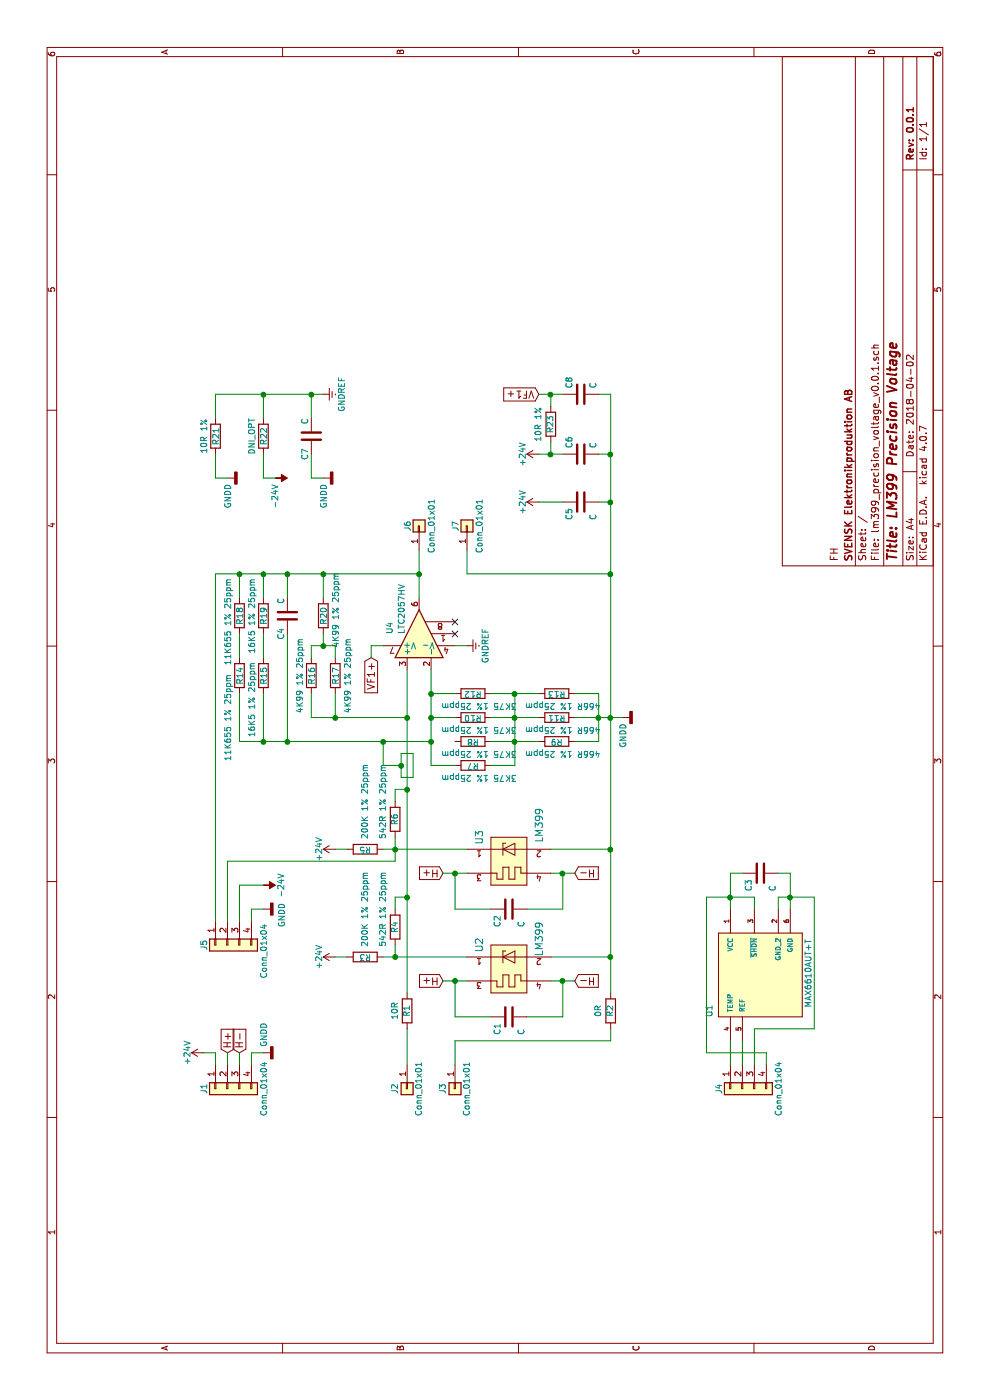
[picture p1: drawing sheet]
EESchema Schematic File Version 2
LIBS:lm399_precision_voltage_v0.0.1
LIBS:buttons_fh
LIBS:conn_fh
LIBS:device_fh
LIBS:display_fh
LIBS:driver_fh
LIBS:interface_fh
LIBS:linear_fh
LIBS:microchip_fh
LIBS:motor_fh
LIBS:opto_fh
LIBS:power_fh
LIBS:regul_fh
LIBS:texas_fh
LIBS:transistor_fh
LIBS:power
LIBS:device
LIBS:switches
LIBS:relays
LIBS:motors
LIBS:transistors
LIBS:conn
LIBS:linear
LIBS:regul
LIBS:74xx
LIBS:cmos4000
LIBS:adc-dac
LIBS:memory
LIBS:xilinx
LIBS:microcontrollers
LIBS:dsp
LIBS:microchip
LIBS:analog_switches
LIBS:motorola
LIBS:texas
LIBS:intel
LIBS:audio
LIBS:interface
LIBS:digital-audio
LIBS:philips
LIBS:display
LIBS:cypress
LIBS:siliconi
LIBS:opto
LIBS:atmel
LIBS:contrib
LIBS:valves
LIBS:lm399_precision_voltage_v0.0.1-cache
EELAYER 25 0
EELAYER END
$Descr A4 11693 8268
encoding utf-8
Sheet 1 1
Title "LM399 Precision Voltage"
Date "2018-04-02"
Rev "0.0.1"
Comp "SVENSK Elektronikproduktion AB"
Comment1 "FH"
Comment2 ""
Comment3 ""
Comment4 ""
$EndDescr
$Comp
L Conn_01x04 J1
U 1 1
P 2600 1900
F 0 "J1" H 2600 2100 50  0000 C CNN
F 1 "Conn_01x04" H 2600 1600 50  0000 C CNN
F 2 "" H 2600 1900 50  0001 C CNN
F 3 "" H 2600 1900 50  0001 C CNN
	1    2600 1900
	-1   0    0    -1  
$EndComp
$Comp
L Conn_01x04 J5
U 1 1
P 3800 1900
F 0 "J5" H 3800 2100 50  0000 C CNN
F 1 "Conn_01x04" H 3850 1600 50  0000 C CNN
F 2 "" H 3800 1900 50  0001 C CNN
F 3 "" H 3800 1900 50  0001 C CNN
	1    3800 1900
	-1   0    0    -1  
$EndComp
$Comp
L Conn_01x04 J4
U 1 1
P 2600 6200
F 0 "J4" H 2600 6400 50  0000 C CNN
F 1 "Conn_01x04" H 2600 5900 50  0000 C CNN
F 2 "" H 2600 6200 50  0001 C CNN
F 3 "" H 2600 6200 50  0001 C CNN
	1    2600 6200
	-1   0    0    -1  
$EndComp
$Comp
L MAX6610AUT+T U1
U 1 1
P 3550 6200
F 0 "U1" H 3800 6450 50  0000 L BNN
F 1 "MAX6610AUT+T" H 3250 5625 50  0000 L BNN
F 2 "SOT95P280X145-6N" H 3550 6200 50  0001 L BNN
F 3 "" H 3550 6200 50  0001 L BNN
F 4 "MAX6610AUT-T" H 3550 6200 50  0001 L BNN "MPN"
F 5 "Maxim Integrated" H 3550 6200 50  0001 L BNN "Manufacturer"
F 6 "MAX6610AUT+TCT-ND " H 3550 6200 50  0001 L BNN "Digikey"
F 7 "Temp Sensor Analog(Voltage) 6-Pin SOT-23 T/R" H 3550 6200 60  0001 C CNN "Description"
	1    3550 6200
	-1   0    0    -1  
$EndComp
$Comp
L C C3
U 1 1
P 4400 6350
F 0 "C3" H 4250 6450 50  0000 L CNN
F 1 "C" H 4250 6250 50  0000 L CNN
F 2 "" H 4438 6200 50  0001 C CNN
F 3 "" H 4400 6350 50  0001 C CNN
	1    4400 6350
	1    0    0    -1  
$EndComp
$Comp
L C C5
U 1 1
P 7500 4850
F 0 "C5" H 7350 4950 50  0000 L CNN
F 1 "C" H 7350 4750 50  0000 L CNN
F 2 "" H 7538 4700 50  0001 C CNN
F 3 "" H 7500 4850 50  0001 C CNN
	1    7500 4850
	1    0    0    -1  
$EndComp
$Comp
L +24V #PWR01
U 1 1
P 7500 4500
F 0 "#PWR01" H 7500 4350 50  0001 C CNN
F 1 "+24V" H 7500 4640 50  0000 C CNN
F 2 "" H 7500 4500 50  0001 C CNN
F 3 "" H 7500 4500 50  0001 C CNN
	1    7500 4500
	1    0    0    -1  
$EndComp
$Comp
L Conn_01x01 J6
U 1 1
P 7300 3500
F 0 "J6" H 7300 3600 50  0000 C CNN
F 1 "Conn_01x01" H 7300 3400 50  0000 C CNN
F 2 "" H 7300 3500 50  0001 C CNN
F 3 "" H 7300 3500 50  0001 C CNN
	1    7300 3500
	1    0    0    -1  
$EndComp
$Comp
L Conn_01x01 J7
U 1 1
P 7300 3900
F 0 "J7" H 7300 4000 50  0000 C CNN
F 1 "Conn_01x01" H 7300 3800 50  0000 C CNN
F 2 "" H 7300 3900 50  0001 C CNN
F 3 "" H 7300 3900 50  0001 C CNN
	1    7300 3900
	1    0    0    -1  
$EndComp
$Comp
L OP07 U4
U 1 1
P 6400 3500
F 0 "U4" H 6400 3750 50  0000 L CNN
F 1 "LTC2057HV" H 6400 3650 50  0000 L CNN
F 2 "Housings_SOIC:SOIC-8_3.9x4.9mm_Pitch1.27mm" H 6450 3550 50  0001 C CNN
F 3 "http://www.analog.com/media/en/technical-documentation/data-sheets/2057f.pdf" H 6450 3650 50  0001 C CNN
F 4 " LTC2057HVIS8#PBF" H 6400 3500 60  0001 C CNN "MPN"
F 5 "Linear Technology/Analog Devices" H 6400 3500 60  0001 C CNN "Manufacturer"
F 6 " LTC2057HVIS8#PBF-ND " H 6400 3500 60  0001 C CNN "Digikey"
F 7 "Zero-Drift Amplifier 1 Circuit Rail-to-Rail 8-SOIC " H 6400 3500 60  0001 C CNN "Description"
	1    6400 3500
	1    0    0    -1  
$EndComp
$Comp
L R R20
U 1 1
P 6550 2700
F 0 "R20" V 6550 2700 50  0000 C CNN
F 1 "4K99 1% 25ppm" V 6650 2750 50  0000 C CNN
F 2 "" V 6480 2700 50  0001 C CNN
F 3 "" H 6550 2700 50  0001 C CNN
	1    6550 2700
	0    1    1    0   
$EndComp
Text GLabel 6200 3100 0    60   Input ~ 0
VF1+
$Comp
L GNDREF #PWR02
U 1 1
P 6300 3900
F 0 "#PWR02" H 6300 3650 50  0001 C CNN
F 1 "GNDREF" H 6300 3750 50  0000 C CNN
F 2 "" H 6300 3900 50  0001 C CNN
F 3 "" H 6300 3900 50  0001 C CNN
	1    6300 3900
	1    0    0    -1  
$EndComp
NoConn ~ 6400 3800
NoConn ~ 6500 3800
$Comp
L R R16
U 1 1
P 6050 2600
F 0 "R16" V 6050 2600 50  0000 C CNN
F 1 "4K99 1% 25ppm" V 5950 2600 50  0000 C CNN
F 2 "" V 5980 2600 50  0001 C CNN
F 3 "" H 6050 2600 50  0001 C CNN
	1    6050 2600
	0    1    1    0   
$EndComp
$Comp
L R R17
U 1 1
P 6050 2800
F 0 "R17" V 6050 2800 50  0000 C CNN
F 1 "4K99 1% 25ppm" V 6150 2800 50  0000 C CNN
F 2 "" V 5980 2800 50  0001 C CNN
F 3 "" H 6050 2800 50  0001 C CNN
	1    6050 2800
	0    1    1    0   
$EndComp
$Comp
L C C4
U 1 1
P 6550 2400
F 0 "C4" V 6600 2500 50  0000 L CNN
F 1 "C" V 6600 2250 50  0000 L CNN
F 2 "" H 6588 2250 50  0001 C CNN
F 3 "" H 6550 2400 50  0001 C CNN
	1    6550 2400
	0    -1   -1   0   
$EndComp
$Comp
L R R15
U 1 1
P 6050 2200
F 0 "R15" V 6050 2200 50  0000 C CNN
F 1 "16K5 1% 25ppm" V 5950 2000 50  0000 C CNN
F 2 "" V 5980 2200 50  0001 C CNN
F 3 "" H 6050 2200 50  0001 C CNN
	1    6050 2200
	0    1    1    0   
$EndComp
$Comp
L R R19
U 1 1
P 6550 2200
F 0 "R19" V 6550 2200 50  0000 C CNN
F 1 "16K5 1% 25ppm" V 6450 2200 50  0000 C CNN
F 2 "" V 6480 2200 50  0001 C CNN
F 3 "" H 6550 2200 50  0001 C CNN
	1    6550 2200
	0    1    1    0   
$EndComp
$Comp
L R R18
U 1 1
P 6550 2000
F 0 "R18" V 6550 2000 50  0000 C CNN
F 1 "11K655 1% 25ppm" V 6450 1950 50  0000 C CNN
F 2 "" V 6480 2000 50  0001 C CNN
F 3 "" H 6550 2000 50  0001 C CNN
	1    6550 2000
	0    1    1    0   
$EndComp
$Comp
L R R14
U 1 1
P 6050 2000
F 0 "R14" V 6050 2000 50  0000 C CNN
F 1 "11K655 1% 25ppm" V 5950 1650 50  0000 C CNN
F 2 "" V 5980 2000 50  0001 C CNN
F 3 "" H 6050 2000 50  0001 C CNN
	1    6050 2000
	0    1    1    0   
$EndComp
$Comp
L R R8
U 1 1
P 5500 3950
F 0 "R8" V 5500 3950 50  0000 C CNN
F 1 "3K75 1% 25ppm" V 5600 4000 50  0000 C CNN
F 2 "" V 5430 3950 50  0001 C CNN
F 3 "" H 5500 3950 50  0001 C CNN
	1    5500 3950
	-1   0    0    1   
$EndComp
$Comp
L R R10
U 1 1
P 5700 3950
F 0 "R10" V 5700 3950 50  0000 C CNN
F 1 "3K75 1% 25ppm" V 5800 4000 50  0000 C CNN
F 2 "" V 5630 3950 50  0001 C CNN
F 3 "" H 5700 3950 50  0001 C CNN
	1    5700 3950
	-1   0    0    1   
$EndComp
$Comp
L R R12
U 1 1
P 5900 3950
F 0 "R12" V 5900 3950 50  0000 C CNN
F 1 "3K75 1% 25ppm" V 6000 4000 50  0000 C CNN
F 2 "" V 5830 3950 50  0001 C CNN
F 3 "" H 5900 3950 50  0001 C CNN
	1    5900 3950
	-1   0    0    1   
$EndComp
$Comp
L R R7
U 1 1
P 5300 3950
F 0 "R7" V 5300 3950 50  0000 C CNN
F 1 "3K75 1% 25ppm" V 5400 4000 50  0000 C CNN
F 2 "" V 5230 3950 50  0001 C CNN
F 3 "" H 5300 3950 50  0001 C CNN
	1    5300 3950
	-1   0    0    1   
$EndComp
$Comp
L R R9
U 1 1
P 5500 4650
F 0 "R9" V 5500 4650 50  0000 C CNN
F 1 "466R 1% 25ppm" V 5600 4700 50  0000 C CNN
F 2 "" V 5430 4650 50  0001 C CNN
F 3 "" H 5500 4650 50  0001 C CNN
	1    5500 4650
	-1   0    0    1   
$EndComp
$Comp
L R R11
U 1 1
P 5700 4650
F 0 "R11" V 5700 4650 50  0000 C CNN
F 1 "466R 1% 25ppm" V 5800 4700 50  0000 C CNN
F 2 "" V 5630 4650 50  0001 C CNN
F 3 "" H 5700 4650 50  0001 C CNN
	1    5700 4650
	-1   0    0    1   
$EndComp
$Comp
L R R13
U 1 1
P 5900 4650
F 0 "R13" V 5900 4650 50  0000 C CNN
F 1 "466R 1% 25ppm" V 6000 4700 50  0000 C CNN
F 2 "" V 5830 4650 50  0001 C CNN
F 3 "" H 5900 4650 50  0001 C CNN
	1    5900 4650
	-1   0    0    1   
$EndComp
$Comp
L R R21
U 1 1
P 8050 1800
F 0 "R21" V 8050 1800 50  0000 C CNN
F 1 "10R 1%" V 7950 1800 50  0000 C CNN
F 2 "Resistors_SMD:R_1206" V 7980 1800 50  0001 C CNN
F 3 "" H 8050 1800 50  0001 C CNN
	1    8050 1800
	0    1    1    0   
$EndComp
$Comp
L R R22
U 1 1
P 8050 2200
F 0 "R22" V 8050 2200 50  0000 C CNN
F 1 "DNI_OPT" V 7950 2200 50  0000 C CNN
F 2 "Resistors_SMD:R_1206" V 7980 2200 50  0001 C CNN
F 3 "" H 8050 2200 50  0001 C CNN
	1    8050 2200
	0    1    1    0   
$EndComp
$Comp
L C C7
U 1 1
P 8050 2600
F 0 "C7" V 8100 2700 50  0000 L CNN
F 1 "C" V 8100 2450 50  0000 L CNN
F 2 "" H 8088 2450 50  0001 C CNN
F 3 "" H 8050 2600 50  0001 C CNN
	1    8050 2600
	0    -1   -1   0   
$EndComp
$Comp
L GNDREF #PWR03
U 1 1
P 8400 2700
F 0 "#PWR03" H 8400 2450 50  0001 C CNN
F 1 "GNDREF" H 8400 2550 50  0000 C CNN
F 2 "" H 8400 2700 50  0001 C CNN
F 3 "" H 8400 2700 50  0001 C CNN
	1    8400 2700
	1    0    0    -1  
$EndComp
$Comp
L GNDD #PWR04
U 1 1
P 7700 2700
F 0 "#PWR04" H 7700 2450 50  0001 C CNN
F 1 "GNDD" H 7550 2700 50  0000 C CNN
F 2 "" H 7700 2700 50  0001 C CNN
F 3 "" H 7700 2700 50  0001 C CNN
	1    7700 2700
	1    0    0    -1  
$EndComp
$Comp
L -24V #PWR11
U 1 1
P 7700 2300
F 0 "#PWR11" H 7700 2400 50  0001 C CNN
F 1 "-24V" H 7850 2300 50  0000 C CNN
F 2 "" H 7700 2300 50  0001 C CNN
F 3 "" H 7700 2300 50  0001 C CNN
	1    7700 2300
	-1   0    0    1   
$EndComp
$Comp
L GNDD #PWR05
U 1 1
P 7700 1900
F 0 "#PWR05" H 7700 1650 50  0001 C CNN
F 1 "GNDD" H 7550 1900 50  0000 C CNN
F 2 "" H 7700 1900 50  0001 C CNN
F 3 "" H 7700 1900 50  0001 C CNN
	1    7700 1900
	1    0    0    -1  
$EndComp
Text GLabel 8400 4500 1    60   Input ~ 0
VF1+
$Comp
L +24V #PWR06
U 1 1
P 7900 4500
F 0 "#PWR06" H 7900 4350 50  0001 C CNN
F 1 "+24V" H 7900 4640 50  0000 C CNN
F 2 "" H 7900 4500 50  0001 C CNN
F 3 "" H 7900 4500 50  0001 C CNN
	1    7900 4500
	1    0    0    -1  
$EndComp
$Comp
L R R23
U 1 1
P 8150 4600
F 0 "R23" V 8150 4600 50  0000 C CNN
F 1 "10R 1%" V 8250 4600 50  0000 C CNN
F 2 "" V 8080 4600 50  0001 C CNN
F 3 "" H 8150 4600 50  0001 C CNN
	1    8150 4600
	0    -1   -1   0   
$EndComp
$Comp
L C C6
U 1 1
P 7900 4850
F 0 "C6" H 7950 4950 50  0000 L CNN
F 1 "C" H 7950 4750 50  0000 L CNN
F 2 "" H 7938 4700 50  0001 C CNN
F 3 "" H 7900 4850 50  0001 C CNN
	1    7900 4850
	1    0    0    -1  
$EndComp
$Comp
L C C8
U 1 1
P 8400 4850
F 0 "C8" H 8450 4950 50  0000 L CNN
F 1 "C" H 8450 4750 50  0000 L CNN
F 2 "" H 8438 4700 50  0001 C CNN
F 3 "" H 8400 4850 50  0001 C CNN
	1    8400 4850
	1    0    0    -1  
$EndComp
$Comp
L GNDD #PWR07
U 1 1
P 5700 5200
F 0 "#PWR07" H 5700 4950 50  0001 C CNN
F 1 "GNDD" H 5550 5200 50  0000 C CNN
F 2 "" H 5700 5200 50  0001 C CNN
F 3 "" H 5700 5200 50  0001 C CNN
	1    5700 5200
	1    0    0    -1  
$EndComp
$Comp
L R R2
U 1 1
P 3250 5100
F 0 "R2" V 3250 5100 50  0000 C CNN
F 1 "0R" V 3350 5100 50  0000 C CNN
F 2 "" V 3180 5100 50  0001 C CNN
F 3 "" H 3250 5100 50  0001 C CNN
	1    3250 5100
	0    -1   -1   0   
$EndComp
$Comp
L R R6
U 1 1
P 4850 3300
F 0 "R6" V 4850 3300 50  0000 C CNN
F 1 "542R 1% 25ppm" V 4950 3150 50  0000 C CNN
F 2 "" V 4780 3300 50  0001 C CNN
F 3 "" H 4850 3300 50  0001 C CNN
	1    4850 3300
	0    -1   -1   0   
$EndComp
$Comp
L GNDD #PWR08
U 1 1
P 4100 2200
F 0 "#PWR08" H 4100 1950 50  0001 C CNN
F 1 "GNDD" H 4050 2050 50  0000 C CNN
F 2 "" H 4100 2200 50  0001 C CNN
F 3 "" H 4100 2200 50  0001 C CNN
	1    4100 2200
	1    0    0    -1  
$EndComp
$Comp
L -24V #PWR5
U 1 1
P 4300 2200
F 0 "#PWR5" H 4300 2300 50  0001 C CNN
F 1 "-24V" H 4300 2350 50  0000 C CNN
F 2 "" H 4300 2200 50  0001 C CNN
F 3 "" H 4300 2200 50  0001 C CNN
	1    4300 2200
	-1   0    0    1   
$EndComp
Wire Wire Line
	4400 6100 4100 6100
Wire Wire Line
	4200 5900 4200 6300
Wire Wire Line
	4200 6300 4100 6300
Connection ~ 4200 6100
Wire Wire Line
	4100 6500 4200 6500
Wire Wire Line
	4100 6600 4400 6600
Connection ~ 4200 6600
Wire Wire Line
	3000 6100 2800 6100
Wire Wire Line
	3000 6200 2800 6200
Wire Wire Line
	2800 6300 3100 6300
Wire Wire Line
	3100 6300 3100 6800
Wire Wire Line
	3100 6800 4200 6800
Wire Wire Line
	2800 6400 2900 6400
Wire Wire Line
	2900 6400 2900 5900
Wire Wire Line
	2900 5900 4200 5900
Wire Wire Line
	4400 6600 4400 6500
Wire Wire Line
	4400 6100 4400 6200
Wire Wire Line
	7500 4500 7500 4700
Wire Wire Line
	6200 3100 6300 3100
Wire Wire Line
	6300 3100 6300 3200
Wire Wire Line
	6300 3800 6300 3900
Wire Wire Line
	6700 3500 7100 3500
Wire Wire Line
	5700 2600 5700 3400
Wire Wire Line
	6900 2700 6700 2700
Wire Wire Line
	6400 2700 6300 2700
Wire Wire Line
	6300 2600 6300 2800
Wire Wire Line
	6300 2800 6200 2800
Wire Wire Line
	6200 2600 6300 2600
Connection ~ 6300 2700
Wire Wire Line
	5900 2600 5700 2600
Wire Wire Line
	5900 2800 5700 2800
Connection ~ 5700 2800
Wire Wire Line
	6900 2400 6700 2400
Connection ~ 6900 2700
Wire Wire Line
	6400 2400 5500 2400
Connection ~ 6900 2400
Connection ~ 5500 2400
Connection ~ 6900 3500
Wire Wire Line
	7100 3900 6900 3900
Wire Wire Line
	6900 3900 6900 5100
Connection ~ 5900 3600
Wire Wire Line
	5700 3600 5700 3800
Connection ~ 5700 3600
Wire Wire Line
	5300 3600 5300 3800
Connection ~ 5500 3600
Wire Wire Line
	5900 4100 5900 4500
Wire Wire Line
	5900 4300 5300 4300
Wire Wire Line
	5300 4300 5300 4100
Wire Wire Line
	5500 4100 5500 4500
Connection ~ 5500 4300
Wire Wire Line
	5700 4100 5700 4500
Connection ~ 5700 4300
Connection ~ 5900 4300
Wire Wire Line
	5900 4800 5900 5000
Wire Wire Line
	5900 5000 5500 5000
Wire Wire Line
	5500 5000 5500 4800
Connection ~ 5700 5000
Connection ~ 5700 3400
Wire Wire Line
	5500 3200 5300 3200
Wire Wire Line
	5300 3200 5300 3350
Connection ~ 5300 3350
Connection ~ 5500 3200
Wire Wire Line
	7700 2600 7900 2600
Wire Wire Line
	7700 2600 7700 2700
Wire Wire Line
	7700 2200 7900 2200
Wire Wire Line
	7700 2200 7700 2300
Wire Wire Line
	7700 1800 7900 1800
Wire Wire Line
	7700 1800 7700 1900
Wire Wire Line
	8200 2200 8400 2200
Wire Wire Line
	8400 1800 8400 2700
Wire Wire Line
	8200 2600 8400 2600
Connection ~ 8400 2600
Wire Wire Line
	8200 1800 8400 1800
Connection ~ 8400 2200
Wire Wire Line
	3400 5100 8400 5100
Wire Wire Line
	6100 3600 5300 3600
Wire Wire Line
	5900 3600 5900 3800
Wire Wire Line
	5700 4800 5700 5200
Connection ~ 5700 5100
Wire Wire Line
	6900 1800 6900 3500
Wire Wire Line
	6700 2200 6900 2200
Wire Wire Line
	6400 2200 6200 2200
Wire Wire Line
	5900 2200 5500 2200
Connection ~ 5500 2200
Wire Wire Line
	5900 2000 5500 2000
Wire Wire Line
	5500 2000 5500 3600
Wire Wire Line
	6200 2000 6400 2000
Wire Wire Line
	6700 2000 6900 2000
Connection ~ 6900 2200
Wire Wire Line
	8400 4600 8300 4600
Wire Wire Line
	7900 4500 7900 4700
Wire Wire Line
	8000 4600 7900 4600
Connection ~ 7900 4600
Connection ~ 8400 4600
Wire Wire Line
	8400 4500 8400 4700
Wire Wire Line
	5200 3350 5400 3350
Wire Wire Line
	5200 3350 5200 3450
Wire Wire Line
	5200 3450 5400 3450
Wire Wire Line
	5400 3450 5400 3350
Wire Wire Line
	5100 3400 5100 3300
Wire Wire Line
	5100 3300 5000 3300
Connection ~ 5100 3400
Wire Wire Line
	4000 1800 6900 1800
Connection ~ 6900 2000
Wire Wire Line
	4000 2100 4100 2100
Wire Wire Line
	4100 2100 4100 2200
Wire Wire Line
	4000 2000 4300 2000
Wire Wire Line
	4300 2000 4300 2200
Wire Wire Line
	4000 1900 4500 1900
$Comp
L R R5
U 1 1
P 4600 3050
F 0 "R5" V 4600 3050 50  0000 C CNN
F 1 "200K 1% 25ppm" H 4200 3050 50  0000 C CNN
F 2 "" V 4530 3050 50  0001 C CNN
F 3 "" H 4600 3050 50  0001 C CNN
	1    4600 3050
	-1   0    0    1   
$EndComp
Wire Wire Line
	4600 2900 4600 2800
$Comp
L +24V #PWR09
U 1 1
P 4600 2800
F 0 "#PWR09" H 4600 2650 50  0001 C CNN
F 1 "+24V" H 4600 2940 50  0000 C CNN
F 2 "" H 4600 2800 50  0001 C CNN
F 3 "" H 4600 2800 50  0001 C CNN
	1    4600 2800
	1    0    0    -1  
$EndComp
Wire Wire Line
	4500 3300 4700 3300
Connection ~ 4600 3300
$Comp
L LM399 U3
U 1 1
P 4500 4250
F 0 "U3" V 4250 4450 60  0000 C CNN
F 1 "LM399" V 4750 4550 60  0000 C CNN
F 2 "" H 4500 4250 60  0001 C CNN
F 3 "" H 4500 4250 60  0001 C CNN
	1    4500 4250
	0    1    1    0   
$EndComp
Wire Wire Line
	4600 3200 4600 3900
Wire Wire Line
	4500 1900 4500 3300
Text GLabel 4400 3700 1    60   Input ~ 0
H+
Wire Wire Line
	4400 3700 4400 3900
Wire Wire Line
	4400 3800 4100 3800
Wire Wire Line
	4100 3800 4100 4100
Connection ~ 4400 3800
$Comp
L C C2
U 1 1
P 4100 4250
F 0 "C2" H 3950 4350 50  0000 L CNN
F 1 "C" H 3950 4150 50  0000 L CNN
F 2 "" H 4138 4100 50  0001 C CNN
F 3 "" H 4100 4250 50  0001 C CNN
	1    4100 4250
	1    0    0    -1  
$EndComp
Wire Wire Line
	4100 4400 4100 4700
Wire Wire Line
	4100 4700 4400 4700
Wire Wire Line
	4400 4600 4400 4800
Wire Wire Line
	4600 5100 4600 4600
Text GLabel 4400 4800 3    60   Input ~ 0
H-
Connection ~ 4400 4700
$Comp
L LM399 U2
U 1 1
P 3600 4250
F 0 "U2" V 3350 4450 60  0000 C CNN
F 1 "LM399" V 3850 4500 60  0000 C CNN
F 2 "" H 3600 4250 60  0001 C CNN
F 3 "" H 3600 4250 60  0001 C CNN
	1    3600 4250
	0    1    1    0   
$EndComp
Text GLabel 3500 3700 1    60   Input ~ 0
H+
Wire Wire Line
	3500 3700 3500 3900
Wire Wire Line
	3500 3800 3200 3800
Wire Wire Line
	3200 3800 3200 4100
Connection ~ 3500 3800
$Comp
L C C1
U 1 1
P 3200 4250
F 0 "C1" H 3050 4350 50  0000 L CNN
F 1 "C" H 3050 4150 50  0000 L CNN
F 2 "" H 3238 4100 50  0001 C CNN
F 3 "" H 3200 4250 50  0001 C CNN
	1    3200 4250
	1    0    0    -1  
$EndComp
Wire Wire Line
	3200 4400 3200 4700
Wire Wire Line
	3200 4700 3500 4700
Wire Wire Line
	3500 4600 3500 4800
Wire Wire Line
	3700 5100 3700 4600
Text GLabel 3500 4800 3    60   Input ~ 0
H-
Connection ~ 3500 4700
Connection ~ 4600 5100
$Comp
L R R4
U 1 1
P 3950 3300
F 0 "R4" V 3950 3300 50  0000 C CNN
F 1 "542R 1% 25ppm" V 4050 3150 50  0000 C CNN
F 2 "" V 3880 3300 50  0001 C CNN
F 3 "" H 3950 3300 50  0001 C CNN
	1    3950 3300
	0    -1   -1   0   
$EndComp
Wire Wire Line
	4200 3300 4100 3300
$Comp
L R R3
U 1 1
P 3700 3050
F 0 "R3" V 3700 3050 50  0000 C CNN
F 1 "200K 1% 25ppm" H 3300 3050 50  0000 C CNN
F 2 "" V 3630 3050 50  0001 C CNN
F 3 "" H 3700 3050 50  0001 C CNN
	1    3700 3050
	-1   0    0    1   
$EndComp
Wire Wire Line
	3700 2900 3700 2800
$Comp
L +24V #PWR010
U 1 1
P 3700 2800
F 0 "#PWR010" H 3700 2650 50  0001 C CNN
F 1 "+24V" H 3700 2940 50  0000 C CNN
F 2 "" H 3700 2800 50  0001 C CNN
F 3 "" H 3700 2800 50  0001 C CNN
	1    3700 2800
	1    0    0    -1  
$EndComp
Connection ~ 3700 3300
Wire Wire Line
	3700 3200 3700 3900
Wire Wire Line
	4200 3300 4200 3400
Connection ~ 4200 3400
Wire Wire Line
	3800 3300 3700 3300
$Comp
L R R1
U 1 1
P 3250 3400
F 0 "R1" V 3250 3400 50  0000 C CNN
F 1 "10R" V 3350 3400 50  0000 C CNN
F 2 "" V 3180 3400 50  0001 C CNN
F 3 "" H 3250 3400 50  0001 C CNN
	1    3250 3400
	0    -1   -1   0   
$EndComp
Connection ~ 3700 5100
Wire Wire Line
	6100 3400 3400 3400
$Comp
L Conn_01x01 J2
U 1 1
P 2600 3400
F 0 "J2" H 2600 3300 50  0000 C CNN
F 1 "Conn_01x01" H 2600 3500 50  0000 C CNN
F 2 "" H 2600 3400 50  0001 C CNN
F 3 "" H 2600 3400 50  0001 C CNN
	1    2600 3400
	-1   0    0    1   
$EndComp
$Comp
L Conn_01x01 J3
U 1 1
P 2600 3800
F 0 "J3" H 2600 3700 50  0000 C CNN
F 1 "Conn_01x01" H 2600 3900 50  0000 C CNN
F 2 "" H 2600 3800 50  0001 C CNN
F 3 "" H 2600 3800 50  0001 C CNN
	1    2600 3800
	-1   0    0    1   
$EndComp
Wire Wire Line
	3100 5100 3000 5100
Wire Wire Line
	3000 5100 3000 3800
Wire Wire Line
	3000 3800 2800 3800
Wire Wire Line
	3100 3400 2800 3400
Text GLabel 2900 1900 2    60   Input ~ 0
H+
Text GLabel 2900 2000 2    60   Input ~ 0
H-
Wire Wire Line
	2800 2100 2900 2100
Wire Wire Line
	2900 2100 2900 2200
Wire Wire Line
	2800 1800 2900 1800
Wire Wire Line
	2900 1800 2900 1700
Wire Wire Line
	2900 1900 2800 1900
Wire Wire Line
	2900 2000 2800 2000
$Comp
L +24V #PWR011
U 1 1
P 2900 1700
F 0 "#PWR011" H 2900 1550 50  0001 C CNN
F 1 "+24V" H 2900 1840 50  0000 C CNN
F 2 "" H 2900 1700 50  0001 C CNN
F 3 "" H 2900 1700 50  0001 C CNN
	1    2900 1700
	1    0    0    -1  
$EndComp
$Comp
L GNDD #PWR012
U 1 1
P 2900 2200
F 0 "#PWR012" H 2900 1950 50  0001 C CNN
F 1 "GNDD" H 3050 2200 50  0000 C CNN
F 2 "" H 2900 2200 50  0001 C CNN
F 3 "" H 2900 2200 50  0001 C CNN
	1    2900 2200
	1    0    0    -1  
$EndComp
Wire Wire Line
	8400 5100 8400 5000
Connection ~ 6900 5100
Wire Wire Line
	7500 5000 7500 5100
Connection ~ 7500 5100
Wire Wire Line
	7900 5000 7900 5100
Connection ~ 7900 5100
Wire Wire Line
	4200 6800 4200 6500
$EndSCHEMATC
